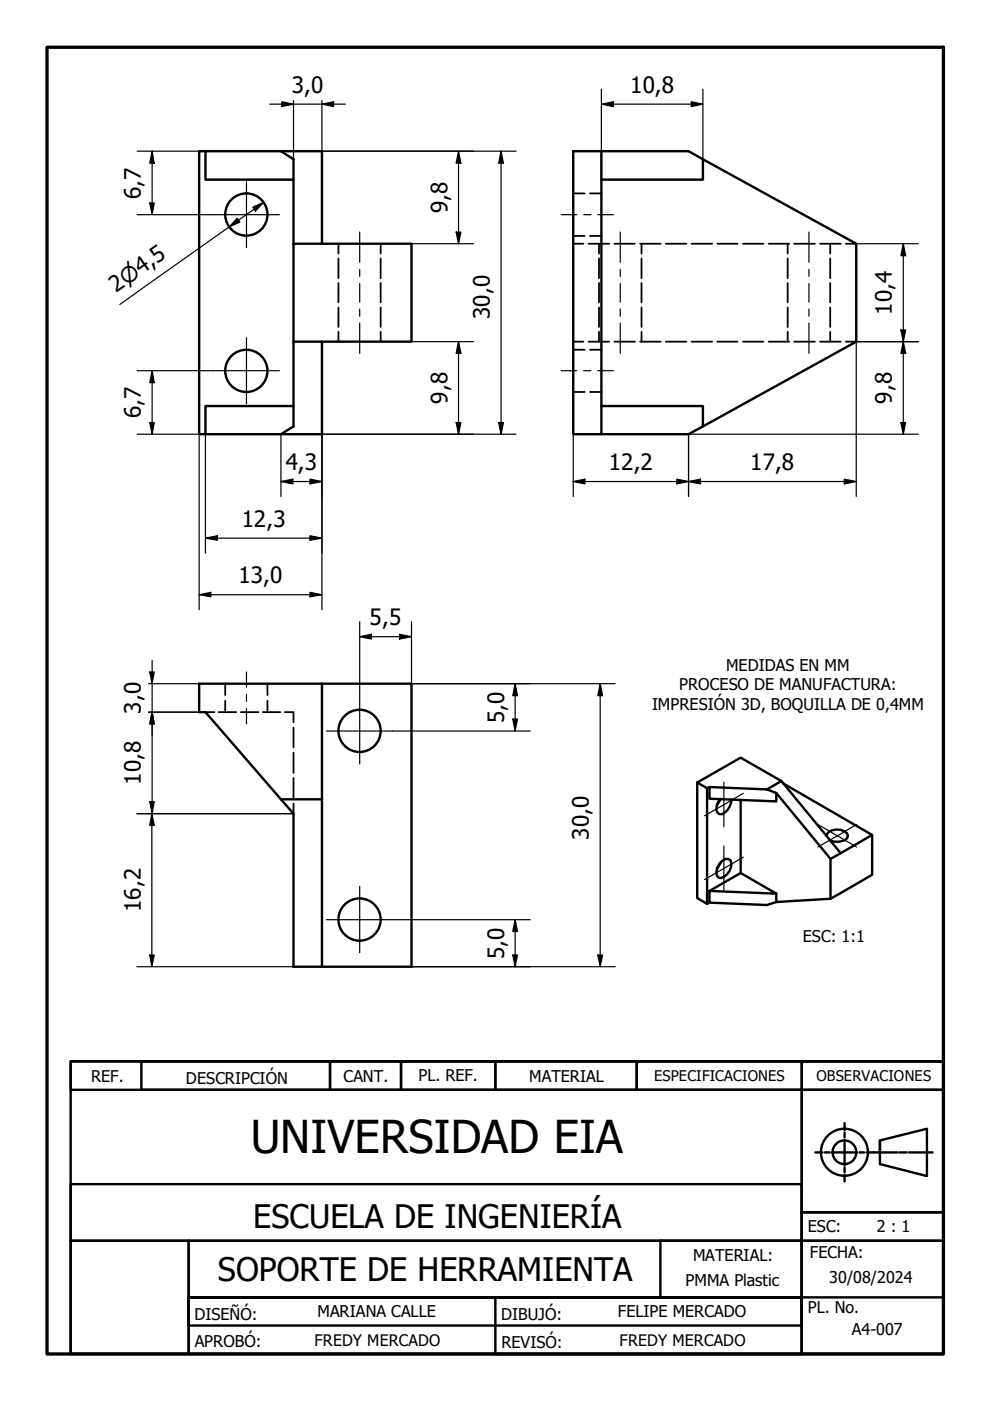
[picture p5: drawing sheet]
<svg xmlns="http://www.w3.org/2000/svg" width="210mm" height="297mm" viewBox="0 0 210 297" stroke-linecap="round" stroke-linejoin="round" font-family="sans-serif">
<!-- layer: Hidden (ISO) -->
<g fill="none" stroke="#000" stroke-width=".38">
<path d="M71.8 51.7v2.1M71.8 54.8v4.2M71.8 60v4.1M80.7 51.7v2.1M80.7 54.8v4.2M80.7 60v4.1M121.5 51.7h2.2M121.5 41h2.5M121.5 50h2.5M124.8 51.7h4.4M125.1 41h2.4M125.1 50h2.4"/>
<path d="M127 51.7v2.1M127 54.8v4.2M127 60v4.1M130.2 51.7h4.4M135.7 51.7h4.4M136 51.7v2.1M136 54.8v4.2M136 60v4.1M141.2 51.7h4.3M146.6 51.7h4.4M152.1 51.7h4.3M157.5 51.7h4.4"/>
<path d="M163 51.7h4.3M167 51.7v2.1M167 54.8v4.2M167 60v4.1M168.4 51.7h4.4M173.9 51.7h4.3M176 51.7v2.1M176 54.8v4.2M176 60v4.1M179.3 51.7h2.2M71.8 65.2v4.1M71.8 70.3v2.1"/>
<path d="M80.7 65.2v4.1M80.7 70.3v2.1M121.5 72.4h2.2M121.5 74.2h2.5M124.8 72.4h4.4M125.1 74.2h2.4M127 65.2v4.1M127 70.3v2.1M130.2 72.4h4.4M135.7 72.4h4.4M136 65.2v4.1M136 70.3v2.1"/>
<path d="M141.2 72.4h4.3M146.6 72.4h4.4M152.1 72.4h4.3M157.5 72.4h4.4M163 72.4h4.3M167 65.2v4.1M167 70.3v2.1M168.4 72.4h4.4M173.9 72.4h4.3M176 65.2v4.1M176 70.3v2.1M179.3 72.4h2.2"/>
<path d="M121.5 83.1h2.5M125.1 83.1h2.4M43.6 151h1.9M46.4 151h3.7M47.8 145v2.4M47.8 148.6v2.4M51.1 151h3.7M55.7 151h3.7M56.7 145v2.4M56.7 148.6v2.4M60.4 151h1.8v2.1M62.2 154.2v4.3"/>
<path d="M62.2 159.6v4.3M62.2 165v4.3M62.2 170.4v2.1"/>
</g>
<!-- layer: Visible (ISO) -->
<g fill="none" stroke="#000" stroke-width=".51">
<path d="M43.6 32.1h-1.4v60h1.4M59.6 32.1h8.7v19.6M62.2 38.1h-18.6v-6h16l2.6 1.7v17.9M127.5 32.1v60h-6v-60h24.5l3 1.7v4.3h-21.5M149 33.8l32.5 17.9v20.7l-32.5 18M62.2 72.4v-20.7h25v20.7h-18.9M62.2 86.1h-18.6v6h16l2.6-1.7v-18h6.1v19.7h-8.7M127.5 86.1h21.5v4.3l-3 1.7h-18.5M68.3 145h18.9v60h-25v-32.5l-18.6-21.5h-1.4v-6h26.1v24.5M59.6 169.5h8.7v35.5M147.8 165.9l2.1 1.2 .5-.2M147.8 165.9v24.5l2.1 1.2v-24.5"/>
<path d="M150.4 166.9l12.2 .5 2 .7v1.8l-14.2-.6zM152.7 169.4a2.76 2.76 0 0 0-.6 2.9l.4 .3h.5a3.4 3.4 0 0 0 2.1-3.1M152.8 169.4l-.8 1.2M157 169.6v15.5M162.6 167.4l3.1-1.8 12.5 15.3M164.6 168.1l11.5 14M165.7 165.6l-8.7-5-9.2 5.3M166.1 166.1l18.8 10.9M175.3 177.3a1.85 1.85 0 0 1 2.1-1.4h.8l1.4 .7 .2 .6-.2 .5a3.3 3.3 0 0 1-3.6 .5M150.4 188.9l14.2 .6v1.7l-2 .7-12.2-.5zM150.4 188.9l6.6-3.8 7.6 4.4M150.4 191.4l-.5 .2"/>
<path d="M152.8 182.9l-.8 1.2M153.2 182.5l.6-.4h.6a1.7 1.7 0 0 1 .3 2.5 2.15 2.15 0 0 1-2.4 1.4 2.3 2.3 0 0 1 .2-2.8zM176.1 190.5v-8.4l8.8-5.1v8.5l-8.8 5-11.5 .7"/>
<circle cx="52.2" cy="45.5" r="4.5"/>
<circle cx="52.2" cy="78.6" r="4.5"/>
<circle cx="76.2" cy="155" r="4.5"/>
<circle cx="76.2" cy="195" r="4.5"/>
</g>
<!-- layer: Border (ANSI) -->
<path d="M10 10h190v277.1h-190z" fill="none" stroke="#000" stroke-width=".7"/>
<!-- layer: Title (ANSI) -->
<g fill="none" stroke="#000" stroke-width=".51">
<path d="M15 225h185v6.1h-185zM15 225h185v62.1h-185zM30 225h40v6.1h-40zM70 225h15v6.1h-15zM85 225h20v6.1h-20zM105 225h30v6.1h-30zM135 225h35v6.1h-35zM170 231.1h30v25.9h-30zM170 225h30v62.1h-30zM179.1 238.1v1.5M15 251.1h155v12h-155zM170 257h30v6.1h-30z"/>
<path d="M172.8 244.3h1.6M174.9 244.3h1M176.3 244.3h5.4M179.1 240.1v1.1M179.1 241.7v5.4M179.1 247.5v1M179.1 249v1.5M182.2 244.3h1M183.7 244.3h6.5M186.6 241.8l9.9-2.5v10.1l-9.9-2.6zM186.6 241.8v2.5M190.7 244.3h1.5"/>
<path d="M192.7 244.3h5M15 263.1h25v24h-25zM40 263.1h130v12h-130zM40 275.1h130v5.9h-130v-5.9h130v12h-130zM105 275.1h65v12h-65zM140 263.1h30v12h-30zM170 263.1h30v12h-30z"/>
<circle cx="179" cy="244.3" r="5"/>
<circle cx="179" cy="244.3" r="2.51"/>
</g>
<!-- layer: Dimension (ISO) -->
<g fill="none" stroke="#000" stroke-width=".25">
<path d="M127.5 18.9v19.2M149 18.9v14.9M29.1 32.1h80.3M32.3 32.1l.4 2.5h-1zM32.3 32.1v13.4M57.2 22.1h16M59.8 21.6l2.4 .5-2.4 .5zM62.2 21.3v12.5M68.3 22.1l2.4-.5v1zM68.3 21.3v10.8M97.2 32.1l.5 2.5h-1zM97.2 32.1v19.6"/>
<path d="M106.2 32.1l.5 2.5h-1zM106.2 32.1v60M127.5 22.1l2.5-.5v1zM127.5 22.1h21.5M146.6 21.6l2.4 .5-2.4 .5zM29.1 45.5h16.1M31.7 43h1l-.4 2.5zM50.3 46.3l.6 .8-2.3 1zM53.6 43.9l2.3-1-1.7 1.9zM55.9 42.9l-30.5 21.7M87.2 51.7h13.2M96.7 49.2h1l-.5 2.5z"/>
<path d="M181.5 51.7h13.2M191.5 51.7l.5 2.5h-1zM191.5 51.7v40.4M29.1 78.6h16.1M32.3 78.6l.4 2.5h-1zM32.3 78.6v13.5M87.2 72.4h13.2M97.2 72.4l.5 2.5h-1zM97.2 72.4v19.7M191 70h1l-.5 2.4zM191.5 72.4l.5 2.5h-1zM194.7 72.4h-13.2v32.9"/>
<path d="M29.1 92.1h80.3M31.7 89.6h1l-.4 2.5zM42.2 92.1v37.2M43.6 92.1v25.2M59.6 92.1v13.2M68.3 92.1v37.2M96.7 89.6h1l-.5 2.5zM105.7 89.6h1l-.5 2.5zM121.5 92.1v13.2M191 89.6h1l-.5 2.5zM194.7 92.1h-48.7v13.2M43.6 114.1l2.5-.5v.9z"/>
<path d="M43.6 114.1h24.7M59.6 102.1l2.5-.5v1zM59.6 102.1h8.7M65.7 113.6l2.6 .5-2.6 .4zM65.7 101.6l2.6 .5-2.6 .5zM121.5 102.1l2.5-.5v1zM121.5 102.1h60M143.5 101.6l2.5 .5-2.5 .5zM146 102.1l2.5-.5v1zM179 101.6l2.5 .5-2.5 .5zM42.2 126.1l2.5-.5v.9zM42.2 126.1h26.1"/>
<path d="M65.7 125.6l2.6 .5-2.6 .4zM76.3 135l2.4-.5v1zM76.3 135h10.9M76.3 131.8v16.2M84.7 134.5l2.5 .5-2.5 .5zM87.2 131.8v13.2h43.2M31.5 145h10.7M31.5 151h10.7M31.7 142.5h1l-.4 2.5zM32.3 151l.4 2.5h-1zM32.3 140v32.5M83.2 155h29.2"/>
<path d="M108.7 152.4h1l-.5 2.6zM109.2 145l.5 2.5h-1zM109.2 145v10M127.3 145l.5 2.5h-1.1zM127.3 145v60M29 172.5h33.2M31.7 170h1l-.4 2.5zM32.2 172.5l.5 2.5h-1zM32.2 172.5v32.5M83.2 195h29.2M109.2 195l.5 2.5h-1zM109.2 195v10"/>
<path d="M29 205h33.2M31.7 202.5h1l-.5 2.5zM87.2 205h43.2M108.7 202.5h1l-.5 2.5zM126.7 202.5h1.1l-.5 2.5z"/>
</g>
<g fill="#000">
<path d="M32.3 32.1l.4 2.5h-1zM59.8 21.6l2.4 .5-2.4 .5zM68.3 22.1l2.4-.5v1zM97.2 32.1l.5 2.5h-1zM106.2 32.1l.5 2.5h-1zM127.5 22.1l2.5-.5v1zM146.6 21.6l2.4 .5-2.4 .5zM31.7 43h1l-.4 2.5zM50.3 46.3l.6 .8-2.3 1zM53.6 43.9l2.3-1-1.7 1.9zM96.7 49.2h1l-.5 2.5zM191.5 51.7l.5 2.5h-1z"/>
<path d="M97.2 72.4l.5 2.5h-1zM191 70h1l-.5 2.4zM191.5 72.4l.5 2.5h-1zM31.7 89.6h1l-.4 2.5zM32.3 78.6l.4 2.5h-1zM96.7 89.6h1l-.5 2.5zM105.7 89.6h1l-.5 2.5zM191 89.6h1l-.5 2.5zM43.6 114.1l2.5-.5v.9zM59.6 102.1l2.5-.5v1zM65.7 113.6l2.6 .5-2.6 .4zM65.7 101.6l2.6 .5-2.6 .5z"/>
<path d="M121.5 102.1l2.5-.5v1zM143.5 101.6l2.5 .5-2.5 .5zM146 102.1l2.5-.5v1zM179 101.6l2.5 .5-2.5 .5zM42.2 126.1l2.5-.5v.9zM65.7 125.6l2.6 .5-2.6 .4zM76.3 135l2.4-.5v1zM84.7 134.5l2.5 .5-2.5 .5zM31.7 142.5h1l-.4 2.5zM32.3 151l.4 2.5h-1zM108.7 152.4h1l-.5 2.6zM109.2 145l.5 2.5h-1z"/>
<path d="M127.3 145l.5 2.5h-1.1zM31.7 170h1l-.4 2.5zM32.2 172.5l.5 2.5h-1zM109.2 195l.5 2.5h-1zM31.7 202.5h1l-.5 2.5zM108.7 202.5h1l-.5 2.5zM126.7 202.5h1.1l-.5 2.5z"/>
</g>
<!-- layer: Center Mark (ISO) -->
<g fill="none" stroke="#000" stroke-width=".25">
<path d="M52.3 38.5v14M45.2 45.5h14M45.2 78.6h14M52.3 71.6v14M69.2 155h14M76.3 148v14M153.5 165.8v9.5M153.5 179.4v9.4M157.6 168.2l-8.2 4.8M173.4 174.8l8.2 4.8M181.6 174.8l-8.2 4.8M69.2 195h14"/>
<path d="M76.3 187.9v14.1M157.6 181.7l-8.2 4.8"/>
</g>
<!-- layer: Centerline (ISO) -->
<g fill="none" stroke="#000" stroke-width=".25">
<path d="M76.3 49.2v6.4M76.3 57.1v1.5M119 45.5h3.3M123.8 45.5h1.5M126.7 45.5h3.3M131.5 49.2v6.4M131.5 57.1v1.5M171.5 49.2v6.4M171.5 57.1v1.5M76.3 60.1v4M76.3 65.5v1.5M76.3 68.5v6.4"/>
<path d="M119 78.6h3.3M123.8 78.6h1.5M126.7 78.6h3.3M131.5 60.1v4M131.5 65.5v1.5M131.5 68.5v6.4M171.5 60.1v4M171.5 65.5v1.5M171.5 68.5v6.4M52.3 142.5v3.2M52.3 147.2v1.5M52.3 150.2v3.3"/>
</g>
<text font-size="9.6" x="53.1" y="244.5">UNIVERSIDAD EIA</text>
<g font-size="6.9">
<text x="53.7" y="260.3">ESCUELA DE INGENIERÍA</text>
<text x="46.2" y="271.5">SOPORTE DE HERRAMIENTA</text>
</g>
<g font-size="4.8">
<text x="61.8" y="19.7">3,0</text>
<text x="133.6" y="19.7">10,8</text>
<text x="29.8" y="42.1" transform="rotate(-90 29.8 42.1)">6,7</text>
<text x="94.9" y="45.3" transform="rotate(-90 94.9 45.3)">9,8</text>
<text x="24.6" y="62.2" transform="rotate(-35 24.6 62.2)">2⌀4,5</text>
<text x="103.8" y="67.6" transform="rotate(-90 103.8 67.6)">30,0</text>
<text x="189.1" y="66.7" transform="rotate(-90 189.1 66.7)">10,4</text>
<text x="29.8" y="88.7" transform="rotate(-90 29.8 88.7)">6,7</text>
<text x="94.9" y="85.6" transform="rotate(-90 94.9 85.6)">9,8</text>
<text x="189.1" y="85.6" transform="rotate(-90 189.1 85.6)">9,8</text>
<text x="60.6" y="99.7">4,3</text>
<text x="129.1" y="99.7">12,2</text>
<text x="159.1" y="99.7">17,8</text>
<text x="51.2" y="111.7">12,3</text>
<text x="50.5" y="123.7">13,0</text>
<text x="78.4" y="132.6">5,5</text>
<text x="29.8" y="151.3" transform="rotate(-90 29.8 151.3)">3,0</text>
<text x="106.9" y="153.3" transform="rotate(-90 106.9 153.3)">5,0</text>
<text x="29.8" y="166.4" transform="rotate(-90 29.8 166.4)">10,8</text>
<text x="124.8" y="178" transform="rotate(-90 124.8 178)">30,0</text>
<text x="29.8" y="193.4" transform="rotate(-90 29.8 193.4)">16,2</text>
<text x="106.9" y="203.3" transform="rotate(-90 106.9 203.3)">5,0</text>
</g>
<g font-size="3.4">
<text x="154" y="142.3">MEDIDAS EN MM</text>
<text x="144" y="146.4">PROCESO DE MANUFACTURA:</text>
<text x="138.2" y="150.5">IMPRESIÓN 3D, BOQUILLA DE 0,4MM</text>
<text x="170.2" y="199.8">ESC: 1:1</text>
<text x="19.3" y="229.5">REF.</text>
<text x="39.4" y="229.9">DESCRIPCIÓN</text>
<text x="72.8" y="229.5">CANT.</text>
<text x="88.7" y="229.3">PL. REF.</text>
<text x="112.2" y="229.3">MATERIAL</text>
<text x="171.3" y="261.2">ESC:</text>
<text x="185.9" y="261.2">2 : 1</text>
<text x="146.9" y="267.4">MATERIAL:</text>
<text x="171.7" y="266.6">FECHA:</text>
<text x="145.4" y="272.7">PMMA Plastic</text>
<text x="175.8" y="272">30/08/2024</text>
<text x="41.2" y="279.9">DISEÑÓ:</text>
<text x="67.3" y="279.3">MARIANA CALLE</text>
<text x="106.2" y="279.8">DIBUJÓ:</text>
<text x="131" y="279.3">FELIPE MERCADO</text>
<text x="171.3" y="278.3">PL. No.</text>
<text x="41.3" y="285.7">APROBÓ:</text>
<text x="66.7" y="285.4">FREDY MERCADO</text>
<text x="106.3" y="285.7">REVISÓ:</text>
<text x="131.4" y="285.5">FREDY MERCADO</text>
<text x="180.6" y="283">A4-007</text>
</g>
<g font-size="3.1">
<text x="138.7" y="229.2">ESPECIFICACIONES</text>
<text x="173.1" y="229.3">OBSERVACIONES</text>
</g>
</svg>
